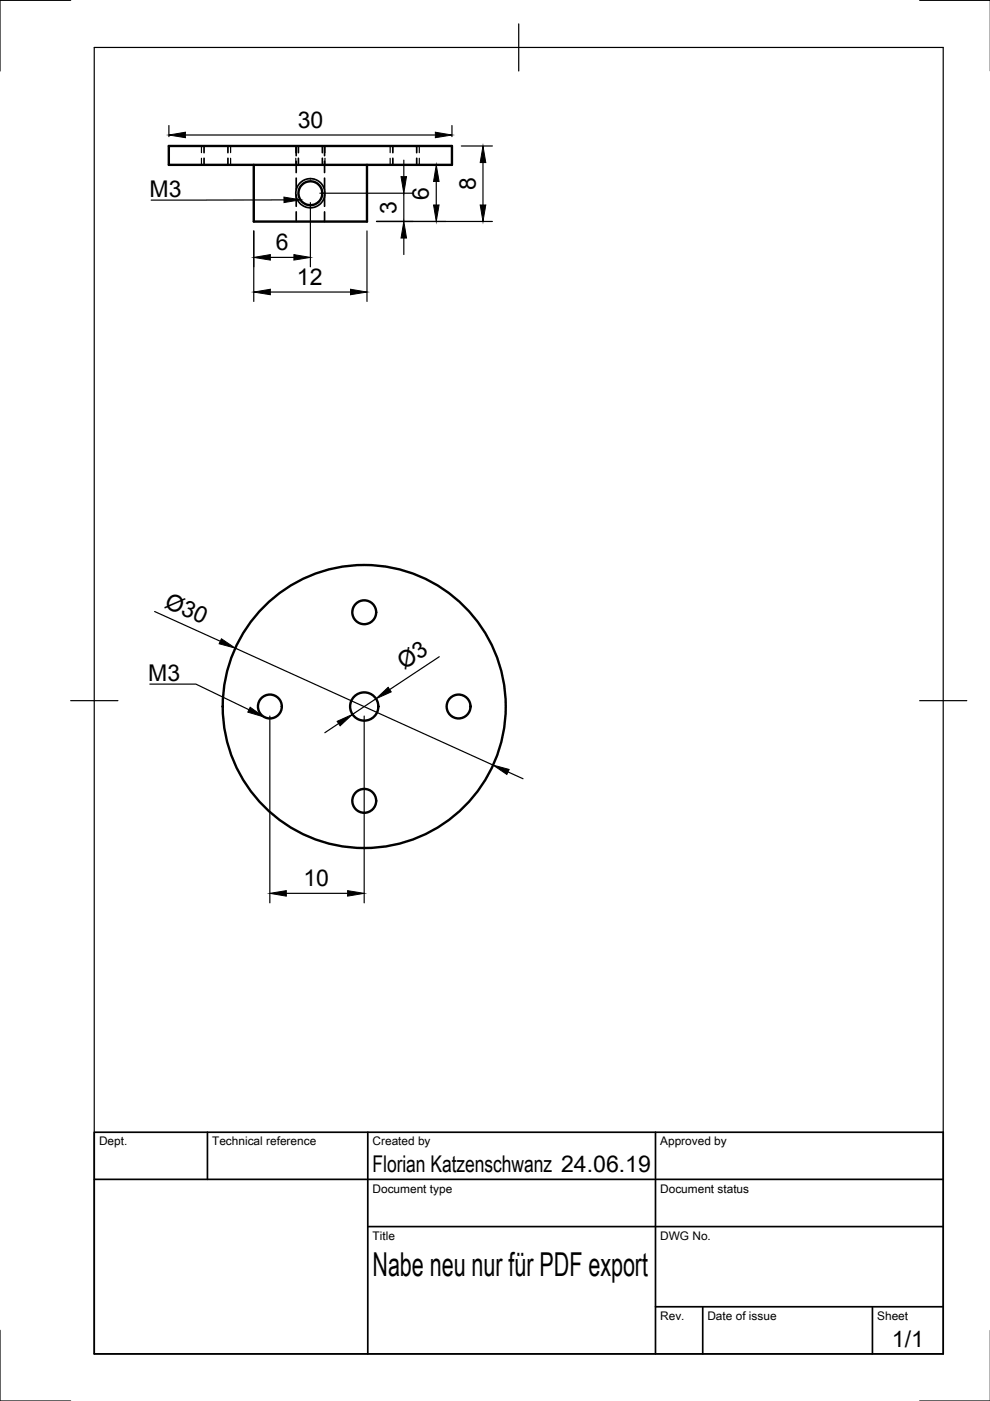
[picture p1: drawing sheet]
<svg xmlns="http://www.w3.org/2000/svg" width="210mm" height="297mm" viewBox="0 0 210 297" stroke-linecap="round" stroke-linejoin="round" font-family="sans-serif">
<!-- layer: Sichtbar -->
<g fill="none" stroke="#000" stroke-width=".51">
<path d="M35.8 31h60v4h-60zM53.8 35v12h24v-12"/>
<circle cx="65.8" cy="41" r="2.53"/>
<circle cx="77.2" cy="129.8" r="2.53"/>
<circle cx="57.2" cy="149.8" r="2.53"/>
<circle cx="77.2" cy="149.8" r="3"/>
<circle cx="77.2" cy="149.8" r="30"/>
<circle cx="97.2" cy="149.8" r="2.53"/>
<circle cx="77.2" cy="169.8" r="2.53"/>
</g>
<!-- layer: Verdeckt schmal -->
<path d="M42.7 31v1.4M42.7 33.6v1.4M48.9 31v1.4M48.9 33.6v1.4M62.7 31v1.4M62.7 33.6v1.4M68.9 31v1.4M68.9 33.6v1.4M82.7 31v1.4M82.7 33.6v1.4M88.9 31v1.4M88.9 33.6v1.4" fill="none" stroke="#000" stroke-width=".25"/>
<!-- layer: Verdeckt -->
<g fill="none" stroke="#000" stroke-width=".36">
<path d="M43.3 31v1.4M43.3 33.6v1.4M48.3 31v1.4M48.3 33.6v1.4M62.8 31v2M62.8 34.2v2.4M62.8 37.8v2.4M63.3 31v1.4M63.3 33.6v1.4M68.3 31v1.4M68.3 33.6v1.4M68.8 31v2"/>
<path d="M68.8 34.2v2.4M68.8 37.8v2.4M83.3 31v1.4M83.3 33.6v1.4M88.3 31v1.4M88.3 33.6v1.4M62.8 41.3v2.4M62.8 44.9v2.1M68.8 41.3v2.4M68.8 44.9v2.1"/>
</g>
<!-- layer: Sichtbar schmal -->
<circle cx="65.8" cy="41" r="3.1" fill="none" stroke="#000" stroke-width=".36"/>
<!-- layer: Border -->
<path d="M15 .1h-15v15M20 10.1h180v276.9h-180zM110 5.1v10M195 .1h15M15 148.6h10M195 148.6h10M0 282.1v14.9h15M195 297h15" fill="none" stroke="#000" stroke-width=".25"/>
<!-- layer: TitleBlock -->
<path d="M20 240.1h180v46.9h-180zM20 250h180M44 240.1v9.9M78 240.1v46.9M139 240.1v46.9M78 260.1h122M139 277.1h61M149 277.1v9.9M185 277.1v9.9" fill="none" stroke="#000" stroke-width=".36"/>
<!-- layer: Dimensions -->
<g fill="none" stroke="#000" stroke-width=".25">
<path d="M35.8 26.6v2.4M39.3 28.6h53M79.8 35h14.7M85.6 34v3.5M92.5 38.5v5M95.8 26.6v2.4M97.8 31h6.6M102.4 34.5v9M53.8 49v14.9M57.3 54.6h5M65.8 43v13.6M67.8 41h19.8"/>
<path d="M77.8 49v14.9M79.8 47h24.6M85.6 41v6M85.6 50.5v3.5M57.3 61.9h17M32.8 129.7l13.9 6.3M49.9 137.4l54.6 24.8M93.1 139.2l-10.5 7M57.2 151.8v39.6M71.8 153.4l-2.9 1.9M77.2 151.8v39.6M79.7 148.2l-5 3.3"/>
<path d="M107.7 163.7l3.2 1.4M60.7 189.4h13"/>
</g>
<g fill="#000" stroke="#000" stroke-width=".21">
<path d="M35.8 28.6l3.5-.6v1.2zM85 37.5h1.2l-.6 3.5zM92.5 35l.6 3.5h-1.2zM92.3 28l3.5 .6-3.5 .6zM102.4 31l.6 3.5h-1.2zM53.8 54.6l3.5-.6v1.1zM62.3 54l3.5 .6-3.5 .5zM85.6 47l.6 3.5h-1.2zM91.9 43.5h1.2l-.6 3.5zM101.8 43.5h1.2l-.6 3.5zM53.8 61.9l3.5-.6v1.2zM74.3 61.3l3.5 .6-3.5 .6z"/>
<path d="M46.9 135.4l3 2-3.4-.9zM71.5 152.9l3.2-1.4-2.6 2.4zM79.7 148.2l2.6-2.5 .7 1zM104.5 162.2l3.4 .9-.4 1.1zM57.2 189.4l3.5-.6v1.2zM73.7 188.8l3.5 .6-3.5 .6z"/>
</g>
<!-- layer: Annotations -->
<path d="M60.2 41.8l3.5 .6-3.5 .6zM53 150l2.9 2-3.4-1z" fill="#000" stroke="#000" stroke-width=".21"/>
<path d="M60.2 42.4h-28.2M31.8 145h9.7l11.3 5.5" fill="none" stroke="#000" stroke-width=".25"/>
<text font-size="7" x="79" y="270.6">Nabe neu nur für PDF export</text>
<g font-size="4.9">
<text x="63.1" y="27.1">30</text>
<text x="31.7" y="41.7">M3</text>
<text x="100.9" y="40.3" transform="rotate(-90 100.9 40.3)">8</text>
<text x="84.1" y="45.3" transform="rotate(-90 84.1 45.3)">3</text>
<text x="91" y="42.3" transform="rotate(-90 91 42.3)">6</text>
<text x="58.5" y="53">6</text>
<text x="62.9" y="60.4">12</text>
<text x="34.7" y="128.6" transform="rotate(24 34.7 128.6)">Ø30</text>
<text x="85.7" y="142.1" transform="rotate(-34 85.7 142.1)">Ø3</text>
<text x="31.4" y="144.3">M3</text>
<text x="64.3" y="187.9">10</text>
<text x="79" y="248.5">Florian Katzenschwanz 24.06.19</text>
<text x="189.1" y="285.7">1/1</text>
</g>
<g font-size="2.5">
<text x="21" y="242.9">Dept.</text>
<text x="45" y="242.9">Technical reference</text>
<text x="79" y="242.9">Created by</text>
<text x="140" y="242.9">Approved by</text>
<text x="79" y="252.8">Document type</text>
<text x="140" y="252.8">Document status</text>
<text x="79" y="262.9">Title</text>
<text x="140" y="262.9">DWG No.</text>
<text x="140" y="279.9">Rev.</text>
<text x="150" y="279.9">Date of issue</text>
<text x="186" y="279.9">Sheet</text>
</g>
</svg>
